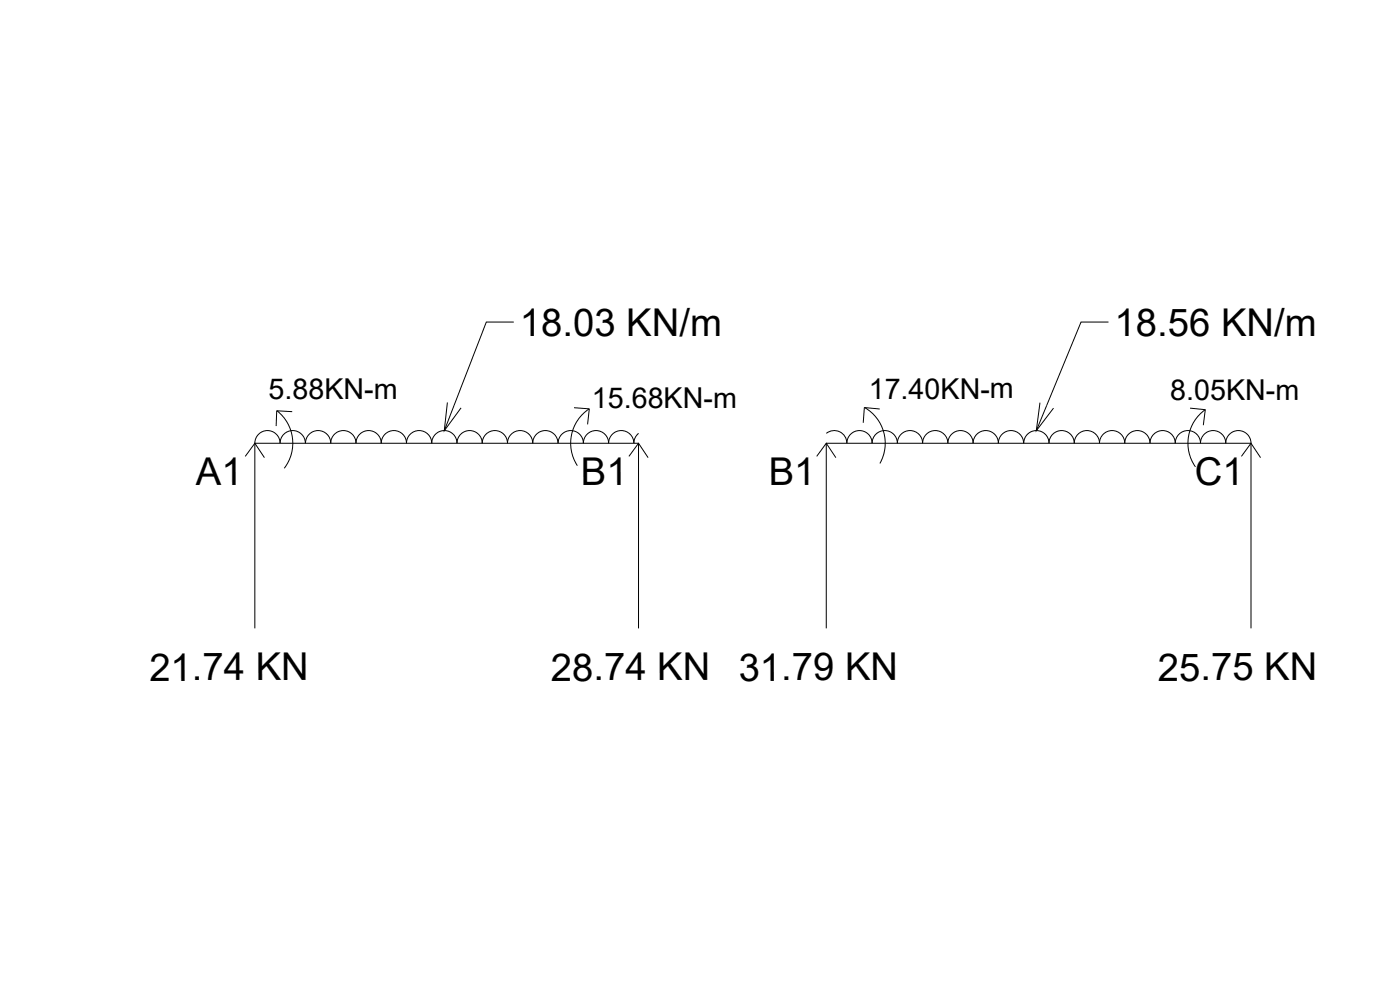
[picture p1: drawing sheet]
<svg xmlns="http://www.w3.org/2000/svg" width="420mm" height="297mm" viewBox="0 0 420 297" stroke-linecap="round" stroke-linejoin="round" font-family="sans-serif">
<!-- layer: 0 -->
<g fill="none" stroke="#000" stroke-width=".3">
<path d="M154.2 96.6h-8.2l-12.7 32.6M332.7 96.6h-8.3l-13.4 32.6M73.6 136.9l2.9-3.9 2.9 4.3M76.5 133a3.8 3.8 0 0 1 3.8-3.8 3.8 3.8 0 0 1 3.8 3.8 3.8 3.8 0 0 1 3.7-3.8 3.8 3.8 0 0 1 3.8 3.8M83.1 123.2a12.3 12.3 0 0 1 2.2 17.3M87.7 123.5l-4.7-.2-.1 4.5M134.3 120.8l-1 8.4 5.1-6.8M172.3 122.3l4.6 .4M176.9 122.7l-.6 4.6M176.9 122.6a12.3 12.3 0 0 0-3.6 17.1M188.8 136.9l2.8-3.9 2.9 4.3M191.6 130l-1 1.3-.4 1.7a3.8 3.8 0 0 0-3.8-3.8 3.8 3.8 0 0 0-3.7 3.8 3.8 3.8 0 0 0-3.8-3.8 3.8 3.8 0 0 0-3.8 3.8 3.8 3.8 0 0 0-3.8-3.8 3.8 3.8 0 0 0-3.8 3.8 3.8 3.8 0 0 0-3.8-3.8 3.8 3.8 0 0 0-3.8 3.8 3.8 3.8 0 0 0-3.8-3.8 3.8 3.8 0 0 0-3.8 3.8 3.8 3.8 0 0 0-3.8-3.8 3.8 3.8 0 0 0-3.8 3.8 3.8 3.8 0 0 0-3.8-3.8 3.8 3.8 0 0 0-3.8 3.8 3.8 3.8 0 0 0-3.7-3.8 3.8 3.8 0 0 0-3.8 3.8 3.8 3.8 0 0 0-3.8-3.8 3.8 3.8 0 0 0-3.8 3.8 3.8 3.8 0 0 0-3.8-3.8 3.8 3.8 0 0 0-3.8 3.8 3.8 3.8 0 0 0-3.8-3.8 3.8 3.8 0 0 0-3.8 3.8 3.8 3.8 0 0 0-3.8-3.8 3.8 3.8 0 0 0-3.7 3.8 3.8 3.8 0 0 0-3.8-3.8 3.8 3.8 0 0 0-3.8 3.8"/>
<path d="M245.1 136.9l2.9-3.9 2.9 4.3M248 130a3.8 3.8 0 0 1 4-.4 3.8 3.8 0 0 1 2.2 3.4 3.8 3.8 0 0 1 3.7-3.8 3.8 3.8 0 0 1 3.8 3.8 3.8 3.8 0 0 1 3.8-3.8 3.8 3.8 0 0 1 3.8 3.8 3.8 3.8 0 0 1 3.8-3.8 3.8 3.8 0 0 1 3.8 3.8 3.8 3.8 0 0 1 3.8-3.8 3.8 3.8 0 0 1 3.8 3.8 3.8 3.8 0 0 1 3.8-3.8 3.8 3.8 0 0 1 3.7 3.8 3.8 3.8 0 0 1 3.8-3.8 3.8 3.8 0 0 1 3.8 3.8 3.8 3.8 0 0 1 3.8-3.8 3.8 3.8 0 0 1 3.8 3.8M259.4 122.2a12.3 12.3 0 0 1 4.7 16.9M264 122.7l-4.6-.4-.3 4.6M307.2 133a3.8 3.8 0 0 1 3.8-3.8 3.8 3.8 0 0 1 3.8 3.8 3.8 3.8 0 0 1 3.8-3.8 3.8 3.8 0 0 1 3.8 3.8 3.8 3.8 0 0 1 3.8-3.8 3.8 3.8 0 0 1 3.8 3.8 3.8 3.8 0 0 1 3.8-3.8 3.8 3.8 0 0 1 3.8 3.8 3.8 3.8 0 0 1 3.7-3.8 3.8 3.8 0 0 1 3.8 3.8 3.8 3.8 0 0 1 3.8-3.8 3.8 3.8 0 0 1 3.8 3.8 3.8 3.8 0 0 1 3.8-3.8 3.8 3.8 0 0 1 3.8 3.8 3.8 3.8 0 0 1 3.8-3.8 3.8 3.8 0 0 1 3.8 3.8 3.8 3.8 0 0 1 3.8-3.8 3.8 3.8 0 0 1 3.7 3.8M312.1 120.8l-1.1 8.4 5.2-6.7M357.2 122.5l4.5 .4-.6 4.7M361.8 122.9a12.3 12.3 0 0 0-3 17.2M372.6 136.9l2.8-3.9 2.9 4.3M76.5 188.5v-55.5h115.1v55.5M248 188.5v-55.5h127.4v55.5"/>
</g>
<g font-size="11.5">
<text x="156" y="100.8">18.03 KN/m</text>
<text x="334.5" y="100.8">18.56 KN/m</text>
<text x="58.8" y="145.6">A1</text>
<text x="174.4" y="145.6">B1</text>
<text x="230.7" y="145.6">B1</text>
<text x="358.6" y="145.6">C1</text>
<text x="44.8" y="204.2">21.74 KN</text>
<text x="165.3" y="204.2">28.74 KN</text>
<text x="221.7" y="204.2">31.79 KN</text>
<text x="347.5" y="204.2">25.75 KN</text>
</g>
<g font-size="8.6">
<text x="80.6" y="119.7">5.88KN-m</text>
<text x="260.7" y="119.7">17.40KN-m</text>
<text x="177.6" y="122.5">15.68KN-m</text>
<text x="351.2" y="120.1">8.05KN-m</text>
</g>
</svg>
